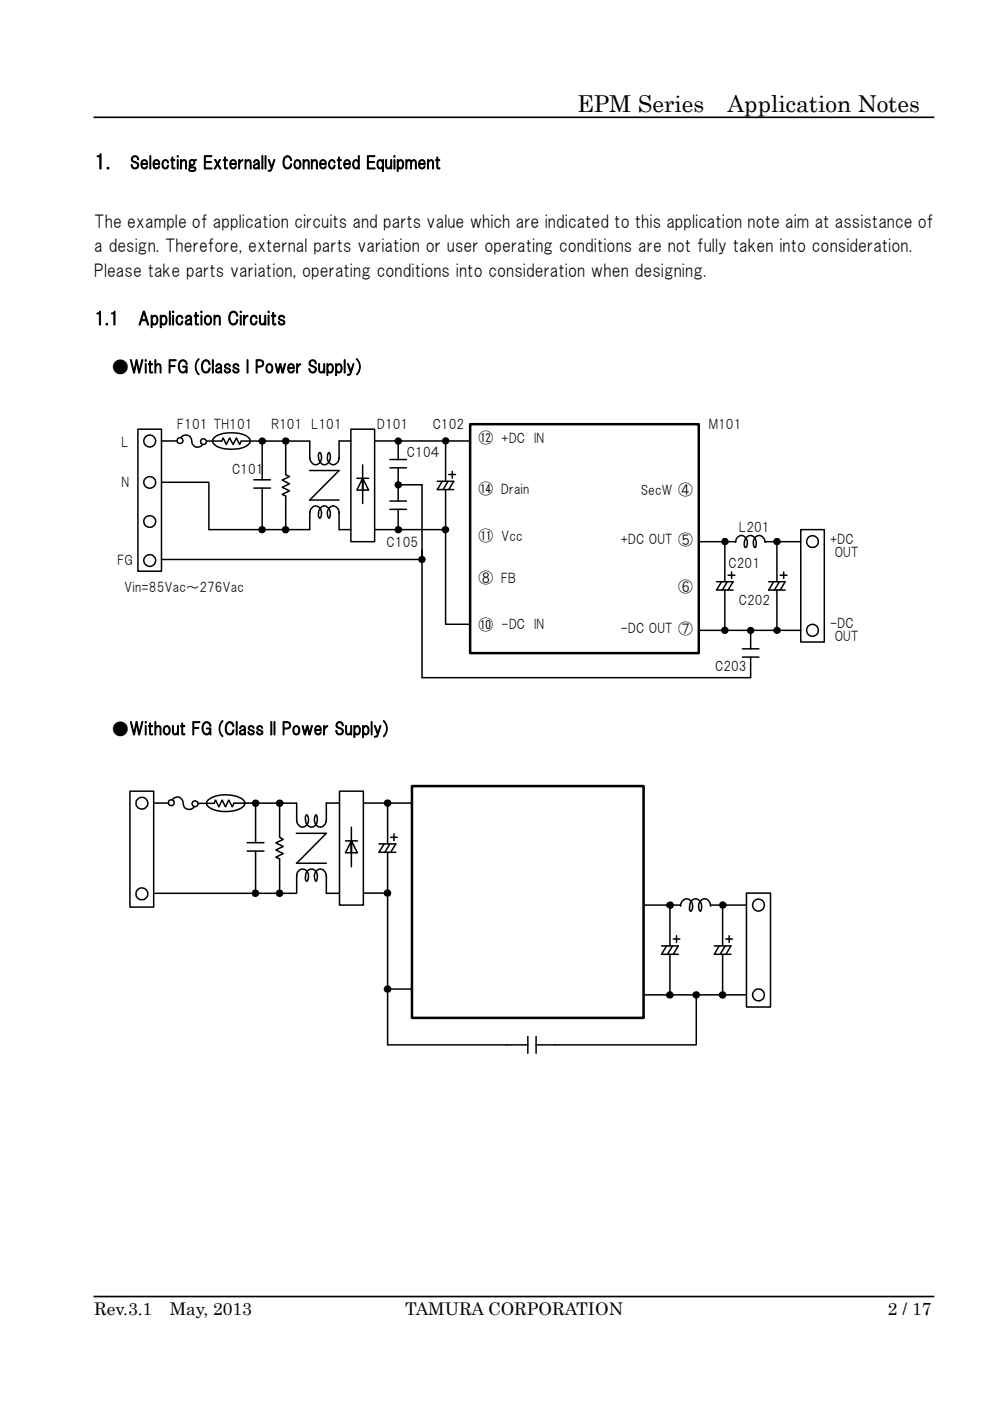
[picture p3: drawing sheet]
<svg xmlns="http://www.w3.org/2000/svg" width="210mm" height="297mm" viewBox="0 0 210 297" stroke-linecap="round" stroke-linejoin="round" font-family="sans-serif">
<path d="M19.8 24.9h178.4M19.8 274.9h178.4" fill="none" stroke="#000" stroke-width=".35"/>
<path d="M87.4 166.7h49.1v49.1h-49.1z" fill="#fff"/>
<path d="M87.4 166.7h49.1v49.1h-49.1z" fill="none" stroke="#000" stroke-width=".54"/>
<g fill="none" stroke="#000" stroke-width=".32">
<path d="M141.5 191.6l.9-.3a.63 .63 0 0 1 .3 .8 .63 .63 0 0 1-.7 .4l-.5-.3zM142.1 191.9v8.7M142.8 199.1h1.4M143.5 198.4v1.4M150.7 191.9h7.6M153.3 191.9v8.7M154 199.1h1.4M154.7 198.4v1.4M158.3 189.4h5.1v24.1h-5.1zM140.3 200.6h3.6l-1.1 1.7M141.4 200.6l-1.1 1.7h3.6M142.1 202.3v8.6"/>
<path d="M142.6 200.6l-1 1.7M151.5 200.6h3.5l-1 1.7M152.5 200.6l-1 1.7h3.5M153.3 202.3v8.6M153.8 200.6l-1.1 1.7"/>
<circle cx="153.3" cy="191.9" r=".64"/>
<circle cx="142.1" cy="210.9" r=".66"/>
<circle cx="153.2" cy="211" r=".67"/>
</g>
<g fill="#000">
<path d="M141.5 191.6l.9-.3a.63 .63 0 0 1 .3 .8 .63 .63 0 0 1-.7 .4l-.5-.3z" fill-rule="evenodd"/>
<circle cx="153.3" cy="191.9" r=".64"/>
<circle cx="142.1" cy="210.9" r=".66"/>
<circle cx="153.2" cy="211" r=".67"/>
</g>
<circle cx="160.9" cy="211" r="1.25" fill="#fff"/>
<g fill="none" stroke="#000" stroke-width=".32">
<path d="M136.5 191.9h7.9M144.4 192.1a1.37 1.37 0 0 1 1.7-1.4 1.64 1.64 0 0 1 .4 2.5 1.85 1.85 0 0 1 .3-2.3 1.27 1.27 0 0 1 1.4-.1 1.27 1.27 0 0 1 .6 1.3v.8l-.3 .3a1.63 1.63 0 0 1 1-2.7 1.43 1.43 0 0 1 1.2 1.6M136.5 210.9h21.8"/>
<circle cx="160.9" cy="211" r="1.25"/>
</g>
<circle cx="160.9" cy="191.9" r="1.27" fill="#fff"/>
<g fill="none" stroke="#000" stroke-width=".32">
<path d="M77.1 170.3h10.3M80.4 178.9h3.5l-1 1.8M81.5 178.9l-1.1 1.8h3.5M82.2 170.3v8.6M82.7 178.9l-1.1 1.8M82.9 177.5h1.4M83.6 176.8v1.4M77.2 189.4h5M82.2 180.7v29h5.2M117.7 221.5h30"/>
<circle cx="82.2" cy="170.3" r=".66"/>
<circle cx="82.2" cy="189.3" r=".67"/>
<circle cx="160.9" cy="191.9" r="1.27"/>
<circle cx="82.2" cy="209.7" r=".67"/>
</g>
<g fill="#000">
<circle cx="82.2" cy="170.3" r=".66"/>
<circle cx="82.2" cy="189.3" r=".67"/>
<circle cx="82.2" cy="209.7" r=".67"/>
</g>
<path d="M72 167.7h5.1v24.2h-5.1z" fill="#fff"/>
<g fill="none" stroke="#000" stroke-width=".32">
<path d="M36.3 170.2a1.26 1.26 0 0 1 1.3-1.2 1.26 1.26 0 0 1 1.2 1.3 1.26 1.26 0 0 0 1.2 1.3 1.26 1.26 0 0 0 1.4-1.2M42 170.3h3.4l.3-.7 .7 1.5 .7-1.5 .7 1.5 .7-1.5 .8 1.5 .3-.8M43.9 169.9a5.8 5.8 0 0 1 5.5-1.2 3.1 3.1 0 0 1 2.6 1.6 2.04 2.04 0 0 1-1.7 1.4 7.7 7.7 0 0 1-5.9-.5l-.5-.5zM49.6 170.3h3.1M52.4 178.7h3.6M54.2 170.5v8.2M69.2 170.3h2.8M72 167.7h5.1v24.2h-5.1zM73.3 178.3h2.5M74.5 178.3v2.5h1.3l-1.3-2.5-1.2 2.5h1.2M74.5 175.4v8.4M52.4 180.4h3.6"/>
<path d="M54.2 180.4v9M69.2 189.4h2.8"/>
<circle cx="54.2" cy="170.3" r=".64"/>
<circle cx="59.3" cy="170.3" r=".66"/>
<circle cx="54.2" cy="189.4" r=".65"/>
<circle cx="59.3" cy="189.4" r=".67"/>
</g>
<g fill="#000">
<circle cx="54.2" cy="170.3" r=".64"/>
<circle cx="59.3" cy="170.3" r=".66"/>
<circle cx="54.2" cy="189.4" r=".65"/>
<circle cx="59.3" cy="189.4" r=".67"/>
</g>
<circle cx="41.4" cy="170.4" r=".63" fill="#fff"/>
<circle cx="41.4" cy="170.4" r=".63" fill="none" stroke="#000" stroke-width=".32"/>
<circle cx="36.4" cy="170.2" r=".62" fill="#fff"/>
<g fill="none" stroke="#000" stroke-width=".32">
<path d="M27.6 167.7h5v24.6h-5zM32.6 170.3h3.1M59.3 170.3v7.2l.8 .5-1.6 .7 1.6 .8-1.6 .7 1.6 .8-1.6 .7 .8 .4v7.3M62.9 176.7h6.3l-6.3 6.3M62.9 173.9a1.32 1.32 0 0 0 1.7 1.4 1.62 1.62 0 0 0 .5-2.5 1.54 1.54 0 0 0 .1 2.2 1.25 1.25 0 0 0 1.5 .2 1.25 1.25 0 0 0 .6-1.4l-.2-1a1.47 1.47 0 0 0-.3 1.7 1.47 1.47 0 0 0 1.6 .8l.4-.4 .4-1M62.9 170.3v3.8M69.2 170.3v3.8M62.9 183h6.3M62.9 185.8a1.28 1.28 0 0 1 1.3-1.5 1.28 1.28 0 0 1 1.2 1.5 1.05 1.05 0 0 1-.3 1 1.74 1.74 0 0 1 .9-2.5 1.63 1.63 0 0 1 1.1 2.5 1.48 1.48 0 0 1-.3-1.7 1.48 1.48 0 0 1 1.6-.8l.4 .4 .4 .6v.5M62.9 185.5v3.9M69.2 185.5v3.9"/>
<circle cx="36.4" cy="170.2" r=".62"/>
<circle cx="147.7" cy="210.9" r=".64"/>
</g>
<circle cx="147.7" cy="210.9" r=".64" fill="#000"/>
<circle cx="30.1" cy="170.3" r="1.27" fill="#fff"/>
<circle cx="30.1" cy="170.3" r="1.27" fill="none" stroke="#000" stroke-width=".32"/>
<circle cx="30.1" cy="189.5" r="1.25" fill="#fff"/>
<g fill="none" stroke="#000" stroke-width=".32">
<path d="M52.6 170.3h10.2M32.8 189.4h30M82.2 209.7v11.8M112 219.8v3.5M113.7 219.8v3.5M147.7 210.9v10.5M82.3 221.5h29.7M113.7 221.5h4"/>
<circle cx="30.1" cy="189.5" r="1.25"/>
</g>
<path d="M99.7 89.9h48.5v48.6h-48.5z" fill="#fff"/>
<path d="M99.7 89.9h48.5v48.6h-48.5z" fill="none" stroke="#000" stroke-width=".53"/>
<g fill="none" stroke="#000" stroke-width=".32">
<path d="M153.7 114.9v8.4M162.3 114.9h7.5M164.8 114.9v8.4M169.8 112.3h5v23.8h-5zM152 123.3h3.5l-1.1 1.8M153.1 123.3l-1.1 1.8h3.5M153.7 125.1v8.5M154.3 123.3l-1.1 1.8M154.4 122h1.5M155.2 121.3v1.3M163 123.3h3.5l-1 1.8M164.1 123.3l-1.1 1.8h3.5"/>
<path d="M164.8 125.1v8.5M165.3 123.3l-1 1.8M165.5 122h1.4M166.2 121.3v1.3"/>
<circle cx="153.8" cy="114.8" r=".64"/>
<circle cx="164.8" cy="114.8" r=".65"/>
<circle cx="153.7" cy="133.6" r=".64"/>
<circle cx="164.8" cy="133.6" r=".62"/>
</g>
<g fill="#000">
<circle cx="153.8" cy="114.8" r=".64"/>
<circle cx="164.8" cy="114.8" r=".65"/>
<circle cx="153.7" cy="133.6" r=".64"/>
<circle cx="164.8" cy="133.6" r=".62"/>
</g>
<circle cx="172.3" cy="133.6" r="1.27" fill="#fff"/>
<g fill="none" stroke="#000" stroke-width=".32">
<path d="M148.2 114.9h7.8M156 115a1.27 1.27 0 0 1 1.3-1.5 1.27 1.27 0 0 1 1.2 1.5l-.2 1h-.3l-.1-.2a1.81 1.81 0 0 1 1.3-2.3 1.66 1.66 0 0 1 1 2.6 1.45 1.45 0 0 1-.3-1.7 1.45 1.45 0 0 1 1.5-.8l.5 .3 .3 .7 .1 .4M148.2 133.6h21.6M157.5 137.6h3.5M157.5 139.3h3.5M159.2 133.6v4M159.2 139.3v4.4"/>
<circle cx="172.3" cy="133.6" r="1.27"/>
</g>
<circle cx="172.3" cy="114.8" r="1.25" fill="#fff"/>
<g fill="none" stroke="#000" stroke-width=".32">
<path d="M79.5 93.5h20.2M82.7 97.4h3.5M82.7 99.2h3.5M84.5 93.5v3.9M84.5 99.2v4.3M94.5 93.5v8.5M95.9 99.9v1.5M79.5 112.3h15v20.1h5.2M89.5 102.8v15.7M92.8 102h3.4l-1 1.8M93.8 102l-1 1.8h3.4M94.5 103.8v8.5"/>
<path d="M95 102l-1 1.8M95.2 100.6h1.4M89.5 143.7h69.7"/>
<circle cx="84.4" cy="93.5" r=".62"/>
<circle cx="94.5" cy="93.5" r=".62"/>
<circle cx="84.5" cy="102.8" r=".64"/>
<circle cx="89.5" cy="118.6" r=".62"/>
<circle cx="94.4" cy="112.3" r=".64"/>
<circle cx="172.3" cy="114.8" r="1.25"/>
</g>
<g fill="#000">
<circle cx="84.4" cy="93.5" r=".62"/>
<circle cx="94.5" cy="93.5" r=".62"/>
<circle cx="84.5" cy="102.8" r=".64"/>
<circle cx="89.5" cy="118.6" r=".62"/>
<circle cx="94.4" cy="112.3" r=".64"/>
</g>
<path d="M74.4 91h5.1v23.9h-5.1z" fill="#fff"/>
<g fill="none" stroke="#000" stroke-width=".32">
<path d="M38.2 93.4a1.25 1.25 0 0 1 1.3-1.2 1.25 1.25 0 0 1 1.2 1.3 1.25 1.25 0 0 0 1.2 1.3 1.25 1.25 0 0 0 1.3-1.2M43.8 93.5l3.2 .1 .3-.7 .7 1.3 .7-1.3 .7 1.3 .7-1.3 .7 1.3 .3-.6 4.5-.1M45.5 92.8a7 7 0 0 1 7.2 0 .86 .86 0 0 1 0 1.4 6.4 6.4 0 0 1-5.4 .9 2.61 2.61 0 0 1-2.3-1.6zM55.6 93.7v8M71.9 93.5h2.5M74.4 91h5.1v23.9h-5.1zM76.9 98.6v8.2M44.3 112.3h21.4M53.8 101.7h3.6M53.8 103.5h3.6M55.6 103.5v8.8M71.9 112.3h2.5"/>
<path d="M75.7 101.4h2.5M76.9 101.4v2.5h1.3l-1.3-2.5-1.2 2.5h1.2"/>
<circle cx="55.6" cy="93.5" r=".62"/>
<circle cx="60.6" cy="93.5" r=".65"/>
<circle cx="55.6" cy="112.3" r=".64"/>
<circle cx="60.6" cy="112.3" r=".66"/>
</g>
<g fill="#000">
<circle cx="55.6" cy="93.5" r=".62"/>
<circle cx="60.6" cy="93.5" r=".65"/>
<circle cx="55.6" cy="112.3" r=".64"/>
<circle cx="60.6" cy="112.3" r=".66"/>
</g>
<circle cx="43.2" cy="93.6" r=".61" fill="#fff"/>
<circle cx="43.2" cy="93.6" r=".61" fill="none" stroke="#000" stroke-width=".32"/>
<circle cx="38.2" cy="93.4" r=".63" fill="#fff"/>
<g fill="none" stroke="#000" stroke-width=".32">
<path d="M29.3 91h4.9v30.1h-4.9zM34.2 93.5h3.3M60.6 93.6v7.1l.8 .3-1.5 .8 1.5 .8-1.5 .7 1.5 .8-1.5 .7 .7 .4v7.1M65.7 99.8h6.2l-6.2 6.2M65.7 97a1.37 1.37 0 0 0 1.7 1.5 1.67 1.67 0 0 0 .4-2.6 1.72 1.72 0 0 0 1 2.6 1.68 1.68 0 0 0 1-2.6 1.49 1.49 0 0 0-.3 1.8 1.49 1.49 0 0 0 1.6 .7 1.38 1.38 0 0 0 .8-1.4M65.7 93.5v3.7M71.9 93.5v3.7M65.7 106h6.2M65.7 108.8a1.36 1.36 0 0 1 1.7-1.4 1.67 1.67 0 0 1 .4 2.5 1.72 1.72 0 0 1 1-2.6 1.68 1.68 0 0 1 1 2.6 1.49 1.49 0 0 1-.3-1.8 1.49 1.49 0 0 1 1.6-.7 1.38 1.38 0 0 1 .8 1.4M65.7 108.6v3.7M71.9 108.6v3.7"/>
<circle cx="38.2" cy="93.4" r=".63"/>
<circle cx="159.2" cy="133.7" r=".62"/>
</g>
<circle cx="159.2" cy="133.7" r=".62" fill="#000"/>
<circle cx="31.7" cy="93.5" r="1.27" fill="#fff"/>
<circle cx="31.7" cy="93.5" r="1.27" fill="none" stroke="#000" stroke-width=".32"/>
<circle cx="31.8" cy="102.3" r="1.26" fill="#fff"/>
<circle cx="31.8" cy="102.3" r="1.26" fill="none" stroke="#000" stroke-width=".32"/>
<circle cx="31.8" cy="110.6" r="1.27" fill="#fff"/>
<circle cx="31.8" cy="110.6" r="1.27" fill="none" stroke="#000" stroke-width=".32"/>
<circle cx="31.8" cy="118.8" r="1.26" fill="#fff"/>
<g fill="none" stroke="#000" stroke-width=".32">
<path d="M55.4 93.5h10.2M34.2 102.3h10.1M34.2 118.6h55.3M44.3 102.5v9.8M82.7 106.2h3.5M82.7 108h3.5M84.5 102.8h5M84.5 102.3v3.9M84.5 108v4.3M89.5 116.6v27.1"/>
<circle cx="31.8" cy="118.8" r="1.26"/>
<circle cx="84.5" cy="112.3" r=".64"/>
</g>
<circle cx="84.5" cy="112.3" r=".64" fill="#000"/>
<g font-size="4.9">
<text x="122.4" y="23.7">EPM Series</text>
<text x="154.3" y="23.7">Application Notes</text>
</g>
<text font-size="4.2" x="20" y="35.9">1.</text>
<g font-size="3.9">
<text x="20" y="68.9">1.1</text>
<text x="29.2" y="68.9">Application Circuits</text>
</g>
<g font-size="3.7">
<text x="27.6" y="35.9">Selecting Externally Connected Equipment</text>
<text x="20" y="53.5">a design. Therefore, external parts variation or user operating conditions are not fully taken into consideration.</text>
<text x="20" y="48.4">The example of application circuits and parts value which are indicated to this application note aim at assistance of</text>
<text x="20" y="58.7">Please take parts variation, operating conditions into consideration when designing.</text>
<text x="23.7" y="79.1">●With FG (Class I Power Supply)</text>
<text x="23.7" y="155.9">●Without FG (Class II Power Supply)</text>
<text x="20" y="278.7">Rev.3.1</text>
<text x="36" y="278.7">May, 2013</text>
<text x="85.9" y="278.7">TAMURA CORPORATION</text>
<text x="188.3" y="278.7">2 / 17</text>
</g>
<g font-size="3.2">
<text x="101.5" y="94">⑫</text>
<text x="101.5" y="104.8">⑭</text>
<text x="101.5" y="114.8">⑪</text>
<text x="101.5" y="123.7">⑧</text>
<text x="143.8" y="125.5">⑥</text>
<text x="101.5" y="133.5">⑩</text>
</g>
<g font-size="2.8">
<text x="25.8" y="94.7">L</text>
<text x="37.6" y="91">F101 TH101</text>
<text x="57.6" y="91">R101 L101</text>
<text x="80" y="91">D101</text>
<text x="91.8" y="91">C102</text>
<text x="106.3" y="93.9">+DC IN</text>
<text x="150.3" y="91">M101</text>
<text x="49.2" y="100.4">C101</text>
<text x="86.3" y="96.9">C10４</text>
<text x="25.7" y="103.2">N</text>
<text x="106.3" y="104.6">Drain</text>
<text x="135.9" y="104.9">SecW ④</text>
<text x="156.8" y="112.7">L201</text>
<text x="24.9" y="119.8">FG</text>
<text x="82" y="116.1">C105</text>
<text x="106.3" y="114.7">Vcc</text>
<text x="131.6" y="115.4">+DC OUT ⑤</text>
<text x="176" y="115.4">+DC</text>
<text x="177.1" y="118">OUT</text>
<text x="26.4" y="125.5">Vin=85Vac～276Vac</text>
<text x="106.3" y="123.6">FB</text>
<text x="154.5" y="120.5">C201</text>
<text x="156.7" y="128.4">C202</text>
<text x="106.3" y="133.4">-DC IN</text>
<text x="131.6" y="134.3">-DC OUT ⑦</text>
<text x="176" y="133.2">-DC</text>
<text x="177.1" y="135.9">OUT</text>
<text x="151.7" y="142.2">C203</text>
</g>
</svg>
